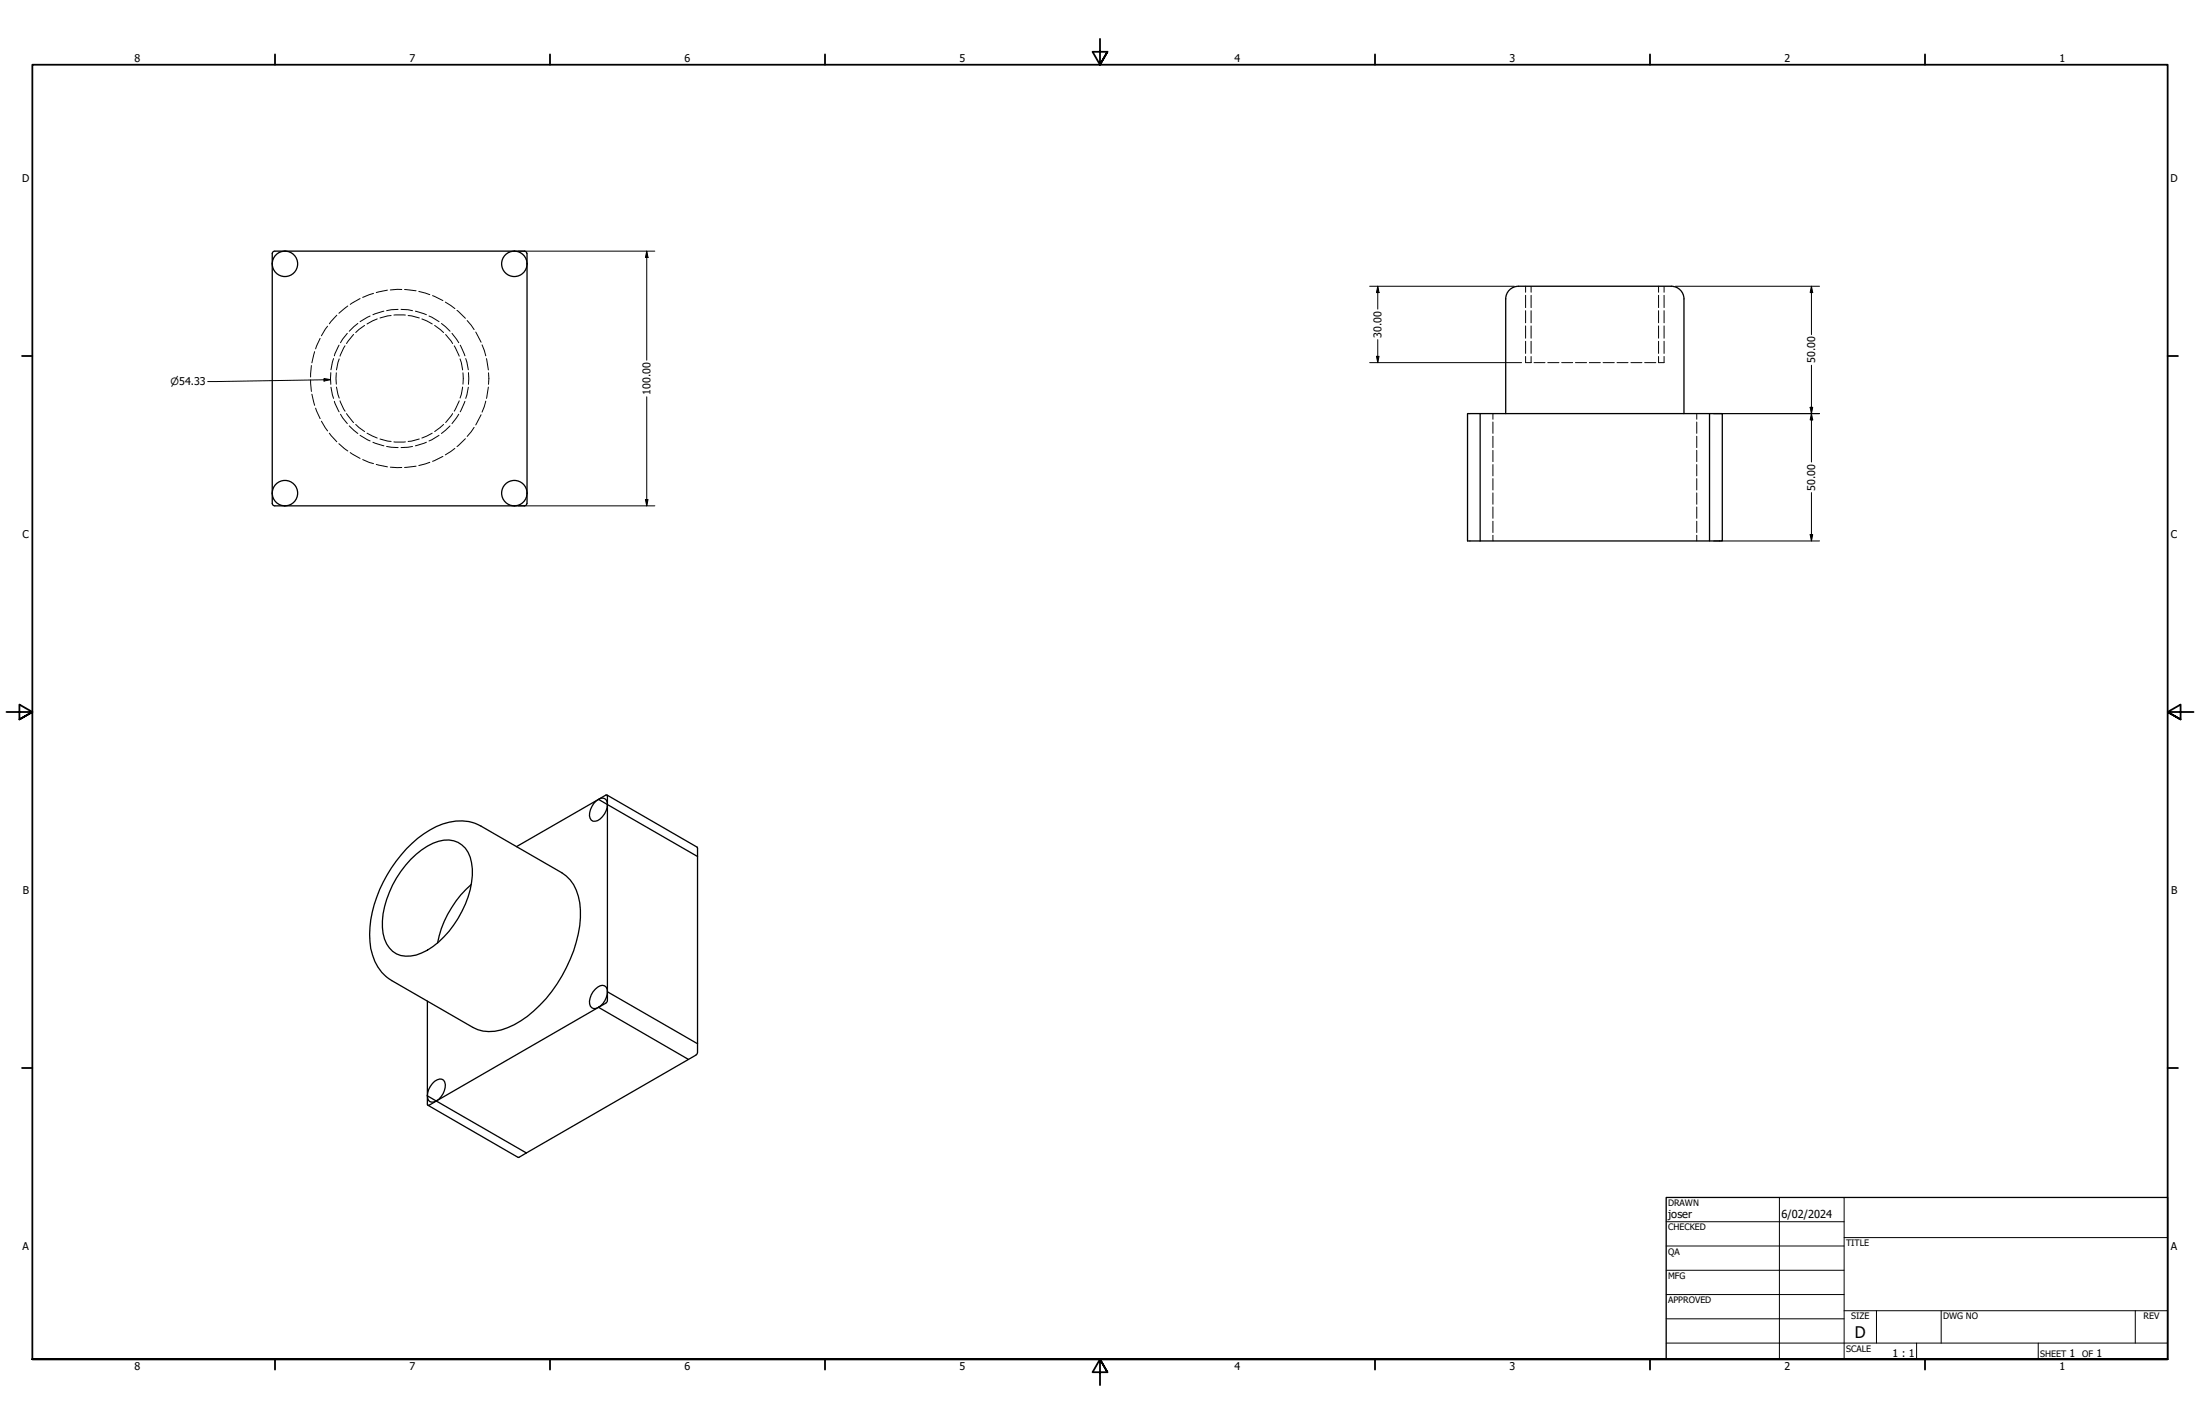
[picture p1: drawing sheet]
<svg xmlns="http://www.w3.org/2000/svg" width="864mm" height="559mm" viewBox="0 0 864 559" stroke-linecap="round" stroke-linejoin="round" font-family="sans-serif">
<!-- layer: Hidden (ANSI) -->
<g fill="none" stroke="#000" stroke-width=".39">
<path d="M141.4 117.2l-3.9 2.2M146.6 115.1l-4.2 1.6M152.1 113.9l-4.4 .9M157.7 113.6l-4.5 .2M158.8 113.6l4.5 .5M164.4 114.4l4.3 1.2M169.8 116l4.1 1.9M174.8 118.6l3.8 2.5M601 112.3v2.4M601 115.9v4.8M651.1 112.3v2.4M651.1 115.9v4.8"/>
<path d="M123.5 138l-1.1 4.4M125.7 132.8l-1.8 4.1M128.6 128l-2.4 3.8M132.2 123.7l-2.9 3.4M135.4 135.7l-1.9 4.1M136.5 120.1l-3.5 2.8M138.8 131.3l-2.8 3.5M143.1 127.7l-3.5 2.8M148.1 125.2l-4 1.9M153.5 123.8l-4.3 1M154.6 123.6h4.5M160.2 123.8l4.4 1"/>
<path d="M165.6 125.2l4.1 1.9M170.6 127.7l3.5 2.8M174.9 131.3l2.8 3.5M178.3 135.7l2 4.1M179.4 121.8l3.3 3.1M183.4 125.8l2.7 3.5M186.8 130.3l2 4M189.2 135.3l1.5 4.3M601 121.9v4.8M601 127.9v4.8M601 133.9v4.8M601 139.9v2.4"/>
<path d="M651.1 121.9v4.8M651.1 127.9v4.8M651.1 133.9v4.8M651.1 139.9v2.4h2.1M121.9 149.1l.3 4.5M122.2 143.4l-.3 4.6M122.4 154.7l1.1 4.4M132 146.3v4.4M132.1 151.9l1.1 4.3M133.2 140.8l-1.1 4.4M133.5 157.3l1.9 4.1M180.3 157.3l-2 4.1"/>
<path d="M180.6 140.8l1 4.4M181.6 151.9l-1 4.3M181.7 146.3v4.4M190.7 157.4l-1.5 4.3M190.9 140.7l.8 4.5M191.7 151.9l-.8 4.4M191.8 146.3v4.5M598.9 142.3h2.2M602.2 142.3h4.3M607.6 142.3h4.3M613 142.3h4.3M618.4 142.3h4.4"/>
<path d="M623.9 142.3h4.3M629.3 142.3h4.4M634.7 142.3h4.4M640.2 142.3h4.3M645.6 142.3h4.4M123.9 160.1l1.8 4.2M126.2 165.3l2.4 3.8M129.3 170l2.9 3.4M133 174.1l3.5 2.9M136 162.3l2.8 3.5M137.5 177.6l3.9 2.3M139.6 166.6l3.5 2.8"/>
<path d="M144.1 170l4 1.9M149.2 172.3l4.3 .9M154.6 173.4h4.5M164.6 172.3l-4.4 .9M169.7 170l-4.1 1.9M173.9 179.1l-4.1 1.9M174.1 166.6l-3.5 2.8M177.7 162.3l-2.8 3.5M178.6 176l-3.8 2.5M182.7 172.1l-3.3 3.2M186.1 167.7l-2.7 3.6M188.8 162.8l-2 4"/>
<path d="M586 162.3v2.2M586 165.6v4.5M586 171.2v4.4M586 176.7v4.5M666.1 162.3v2.2M666.1 165.6v4.5M666.1 171.2v4.4M666.1 176.7v4.5M142.4 180.3l4.2 1.6M147.7 182.2l4.4 1M153.2 183.3l4.5 .2M163.3 182.9l-4.5 .6"/>
<path d="M168.7 181.4l-4.3 1.3M586 182.3v4.5M586 187.8v4.5M586 193.4v4.5M586 198.9v4.5M666.1 182.3v4.5M666.1 187.8v4.5M666.1 193.4v4.5M666.1 198.9v4.5M586 204.5v4.5M586 210.1v2.2M666.1 204.5v4.5"/>
<path d="M666.1 210.1v2.2"/>
</g>
<!-- layer: Hidden Narrow (ANSI) -->
<g fill="none" stroke="#000" stroke-width=".39">
<path d="M598.9 112.3v2.4M598.9 115.9v4.8M653.2 112.3v2.4M653.2 115.9v4.8M133.1 135.4l-1.8 4.2M136.3 130.8l-2.6 3.7M140.5 126.9l-3.4 3.1M145.3 124l-3.9 2.2M150.7 122.1l-4.3 1.4M156.3 121.4l-4.5 .5M157.4 121.4l4.5 .5M163.1 122.1l4.3 1.4"/>
<path d="M168.4 124l3.9 2.2M173.3 126.9l3.4 3.1M177.4 130.8l2.7 3.7M180.7 135.4l1.8 4.2M598.9 121.9v4.8M598.9 127.9v4.8M598.9 133.9v4.8M598.9 139.9v2.4M653.2 121.9v4.8M653.2 127.9v4.8M653.2 133.9v4.8M653.2 139.9v2.4"/>
<path d="M129.9 146.2v4.6M129.9 152l1 4.3M130.9 140.7l-1 4.4M131.3 157.5l1.8 4.1M182.5 157.5l-1.8 4.1M182.8 140.7l1 4.4M183.8 152l-1 4.3M183.9 146.2v4.6M133.7 162.6l2.6 3.6M137.1 167.1l3.4 3M141.4 170.8l3.9 2.2M146.4 173.5l4.3 1.4"/>
<path d="M151.8 175.2l4.5 .4M161.9 175.2l-4.5 .4M167.4 173.5l-4.3 1.4M172.3 170.8l-3.9 2.2M176.7 167.1l-3.4 3M180.1 162.6l-2.7 3.6"/>
</g>
<!-- layer: Visible (ANSI) -->
<g fill="none" stroke="#000" stroke-width=".51">
<path d="M205.8 98.6l.7 .2 .3 .7M205.9 98.6h-98l-.7 .2-.3 .7v98l.3 .7 .7 .3h98M206.9 99.5v98M581 162.3v50M591.1 162.3v-45a5 5 0 0 1 5-5h60a5 5 0 0 1 4.9 5v45M671.1 162.3h5v50h-95.1M671.1 162.3h-95v50h4.9M671.1 162.3v50M206.8 197.5l-.3 .7-.7 .3M233.9 314.4a2.71 2.71 0 0 1 4.1-.5 6.6 6.6 0 0 1-4.3 8.4 2.23 2.23 0 0 1-2.2-3.3 8.6 8.6 0 0 1 2.4-4.6zM234.9 313.7l3.5 2M238.3 312l35.4 20.5 .1 80.4-.7 1.2-2.8 1.6"/>
<path d="M238.4 315.7l35.4 20.4M159.5 333.1a33 33 0 0 1 19.4-10.9 16.1 16.1 0 0 1 9.9 2l31.8 18.3a15.7 15.7 0 0 1 7 11.8 46.4 46.4 0 0 1-7 28.7 47.8 47.8 0 0 1-21.3 20.3 15.4 15.4 0 0 1-13.7-.1l-31.8-18.4a17.3 17.3 0 0 1-8.3-12.6 47.5 47.5 0 0 1 12-36.7zM161.2 337.2a21.9 21.9 0 0 1 15.1-7.6 9.7 9.7 0 0 1 8.8 9 32.6 32.6 0 0 1-5.3 21.8 31.3 31.3 0 0 1-16.4 14.4 9.7 9.7 0 0 1-13-8.5 36.2 36.2 0 0 1 8.9-26.8zM202.8 332.2l34.9-20.2 .7 .1v80.3l-.7 1.3-2.8 1.6M185 347.1a41.7 41.7 0 0 0-13.2 22.9M167.8 392.9v40.7l.7 .1 2.8-1.6M233.7 388.2a2.95 2.95 0 0 1 4.2-.9 6.4 6.4 0 0 1-4.9 8.5 2.74 2.74 0 0 1-1.4-4.1l1.2-2.5zM234.9 395.3l35.4 20.4-63.7 36.7M234.9 395.3l-63.6 36.8M238.4 389.2l35.4 20.4M167.8 430a2.13 2.13 0 0 0 1 2.3 2.13 2.13 0 0 0 2.5-.2M167.8 430a7.2 7.2 0 0 1 4.8-6.6 1.98 1.98 0 0 1 2.2 2.2 7.6 7.6 0 0 1-3.5 6.5"/>
<path d="M167.8 430l3.5 2.1M168 433.7l35.3 20.5 3.3-1.8M171.3 432.1l35.3 20.3"/>
<circle cx="111.9" cy="103.5" r="5"/>
<circle cx="201.9" cy="103.5" r="5"/>
<circle cx="111.9" cy="193.5" r="5"/>
<circle cx="201.9" cy="193.5" r="5"/>
</g>
<!-- layer: Border (ANSI) -->
<g fill="none" stroke="#000" stroke-width=".7">
<path d="M431.8 15.2v10.2l-2.9-5.1h5.8l-2.9 5.1 2.9-5.1M107.9 21.3v4.1M215.9 21.3v4.1M323.8 21.3v4.1M539.8 21.3v4.1M647.7 21.3v4.1M755.6 21.3v4.1M8.6 139.7h4.1M850.9 139.7h4.1M2.5 279.4h10.2l-5.1-2.9v5.8l5.1-2.9-5.1 2.9M861.1 279.4h-10.2l5.1-2.9v5.8l-5.1-2.9 5.1 2.9M8.6 419.1h4.1"/>
<path d="M850.9 419.1h4.1M12.7 533.4v-508h838.2v508h-838.2h838.2M107.9 533.4v4.1M215.9 533.4v4.1M323.8 533.4v4.1M434.7 538.5l-2.9-5.1 2.9 5.1h-5.8l2.9-5.1v10.2M539.8 533.4v4.1M647.7 533.4v4.1M755.6 533.4v4.1"/>
</g>
<!-- layer: Title (ANSI) -->
<g fill="none" stroke="#000" stroke-width=".39">
<path d="M654 479.4h69.9M698.5 469.9v63.5M723.9 469.9v63.5M654 488.9h69.9M654 498.5h69.9M723.9 485.6h127M654 508h69.9M654 517.5h69.9M723.9 514.3h127M736.6 514.3v12.7M762 514.3v12.7M838.2 514.3v12.7"/>
<path d="M654 527h196.9M752.3 527v6.4M800.1 527v6.4"/>
</g>
<path d="M654 469.9h196.9v63.5h-196.9z" fill="none" stroke="#000" stroke-width=".51"/>
<!-- layer: Dimension (ANSI) -->
<g fill="none" stroke="#000" stroke-width=".39">
<path d="M203.5 98.6h53.5M253.9 98.6l.5 2.4h-1zM253.9 98.6v42.8M537.7 112.3h56.7M540.8 112.3l.5 2.5h-1zM540.8 112.3v9M657.7 112.3h56.5M711.1 112.3l.5 2.5h-1zM711.1 112.3v19M540.3 139.8h1l-.5 2.5zM540.8 133.3v9M127.2 148.5l2.5 .5-2.5 .5z"/>
<path d="M129.7 149l-48.2 .7M253.9 155.7v42.8M537.7 142.3h59.6M710.6 159.8h1l-.5 2.5zM711.1 143.3v38M672.7 162.3h41.5M711.1 162.3l.5 2.5h-1zM203.5 198.5h53.5M253.4 196h1l-.5 2.5zM711.1 193.3v19M672.7 212.3h41.5M710.6 209.8h1l-.5 2.5z"/>
</g>
<path d="M253.9 98.6l.5 2.4h-1zM540.8 112.3l.5 2.5h-1zM711.1 112.3l.5 2.5h-1zM540.3 139.8h1l-.5 2.5zM127.2 148.5l2.5 .5-2.5 .5zM710.6 159.8h1l-.5 2.5zM711.1 162.3l.5 2.5h-1zM253.4 196h1l-.5 2.5zM710.6 209.8h1l-.5 2.5z" fill="#000"/>
<text font-size="6.3" x="728.1" y="524.9">D</text>
<g font-size="4.3">
<text x="654.8" y="477.8">joser</text>
<text x="699.3" y="478">6/02/2024</text>
</g>
<g font-size="4.2">
<text x="52.8" y="24.4">8</text>
<text x="160.8" y="24.4">7</text>
<text x="268.7" y="24.4">6</text>
<text x="376.7" y="24.4">5</text>
<text x="484.6" y="24.4">4</text>
<text x="592.6" y="24.4">3</text>
<text x="700.5" y="24.4">2</text>
<text x="808.5" y="24.4">1</text>
<text x="8.8" y="71.4">D</text>
<text x="852" y="71.4">D</text>
<text x="542.4" y="132.5" transform="rotate(-90 542.4 132.5)">30.00</text>
<text x="712.6" y="142.5" transform="rotate(-90 712.6 142.5)">50.00</text>
<text x="255.4" y="154.9" transform="rotate(-90 255.4 154.9)">100.00</text>
<text x="712.6" y="192.5" transform="rotate(-90 712.6 192.5)">50.00</text>
<text x="8.9" y="211.1">C</text>
<text x="852.2" y="211.1">C</text>
<text x="9" y="350.8">B</text>
<text x="852.2" y="350.8">B</text>
<text x="8.9" y="490.5">A</text>
<text x="852.2" y="490.5">A</text>
<text x="742.9" y="532.6">1 : 1</text>
<text x="812.4" y="532.6">1</text>
<text x="823" y="532.6">1</text>
<text x="52.8" y="537.5">8</text>
<text x="160.8" y="537.5">7</text>
<text x="268.7" y="537.5">6</text>
<text x="376.7" y="537.5">5</text>
<text x="484.6" y="537.5">4</text>
<text x="592.6" y="537.5">3</text>
<text x="700.5" y="537.5">2</text>
<text x="808.5" y="537.5">1</text>
</g>
<text font-size="3.9" x="66.9" y="151.2">⌀54.33</text>
<g font-size="3.5">
<text x="654.8" y="473.2">DRAWN</text>
<text x="654.8" y="482.8">CHECKED</text>
<text x="724.7" y="488.9">TITLE</text>
<text x="654.8" y="492.3">QA</text>
<text x="654.8" y="501.8">MFG</text>
<text x="654.8" y="511.4">APPROVED</text>
<text x="726.7" y="517.7">SIZE</text>
<text x="762.8" y="517.7">DWG NO</text>
<text x="841.4" y="517.7">REV</text>
<text x="724.7" y="530.4">SCALE</text>
<text x="800.9" y="532.6">SHEET</text>
<text x="817.4" y="532.6">OF</text>
</g>
</svg>
